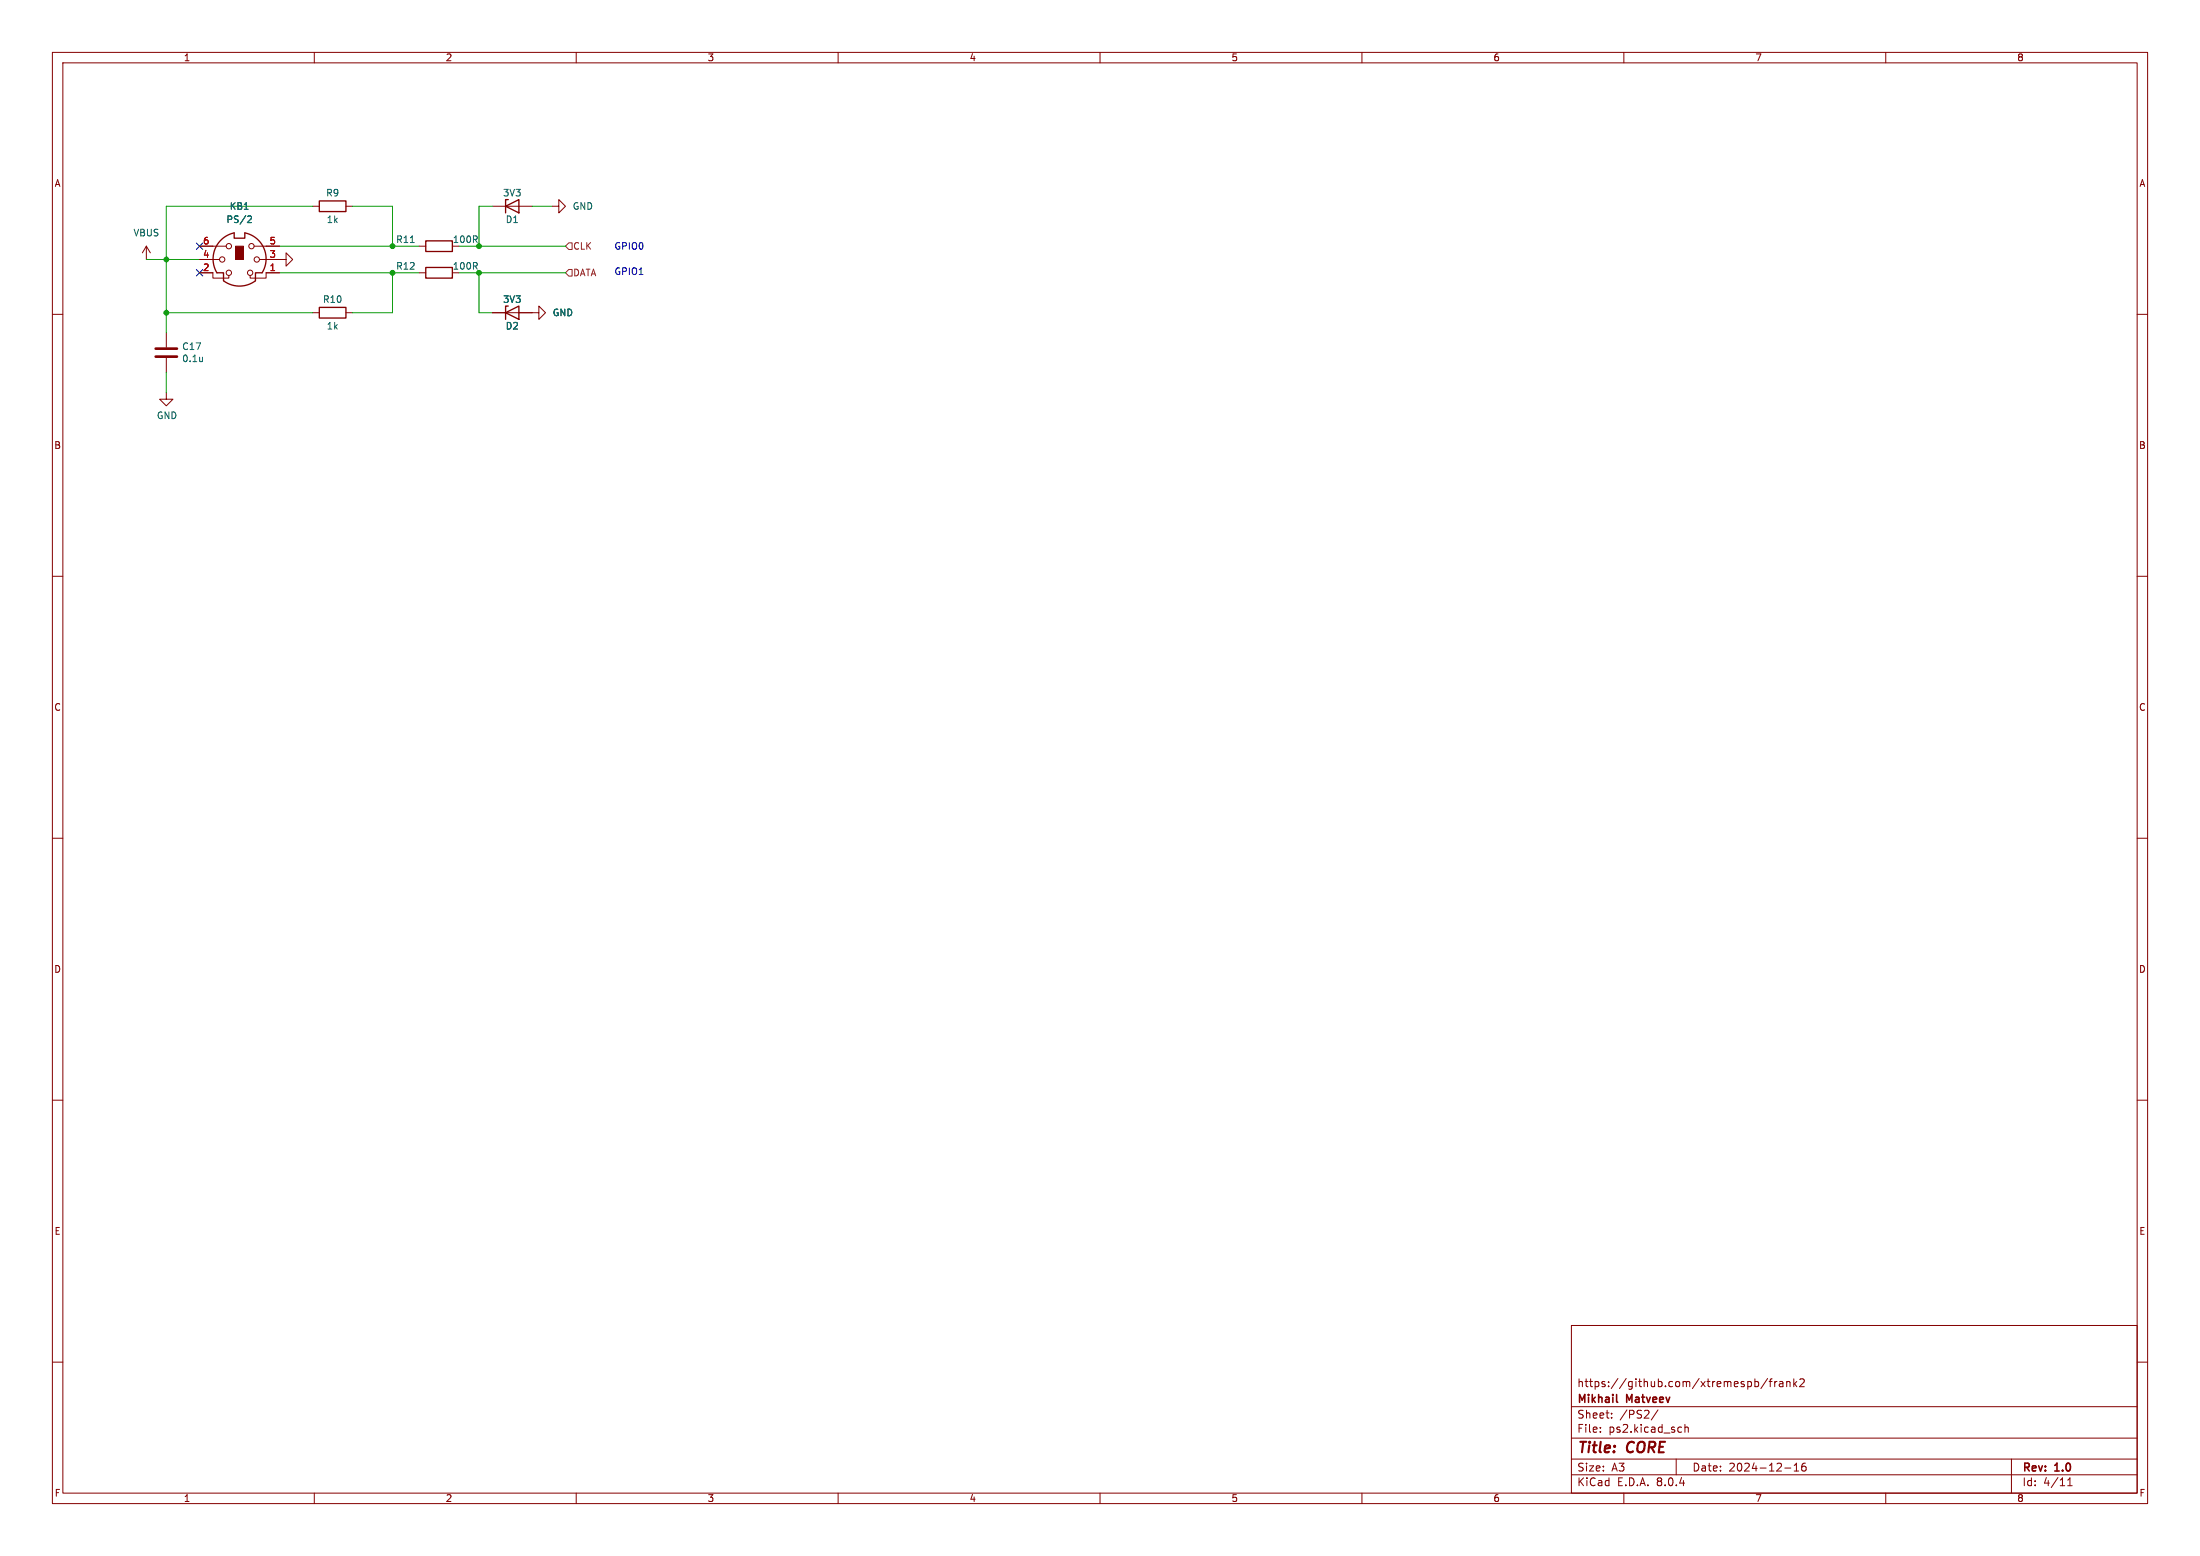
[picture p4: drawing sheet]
<svg xmlns="http://www.w3.org/2000/svg" width="420mm" height="297mm" viewBox="0 0 420 297" stroke-linecap="round" stroke-linejoin="round" font-family="sans-serif">
<g fill="none" stroke="#840000" stroke-width=".19">
<path d="M10 10h400v277h-400zM12 12h396v273h-396zM60 10v2M110 10v2M160 10v2M210 10v2M260 10v2M310 10v2M360 10v2M59.7 39.4h1.3M66 39.4h1.3M94 39.4h7.6"/>
<path d="M105.4 39.4h1.3v-1.3l1.2 1.3-1.2 1.2v-1.2M10 60h2M27.9 49.5h.1M27.9 47l-.7 1.3M27.9 47v2.5M27.9 47l.8 1.3M38.1 52.1h2.5v1h3.1v-.5M38.1 49.5h3.8M38.1 47h5.1M48.5 47h4.8M49.5 49.5h5.1v-1.2l1.3 1.2-1.3 1.3v-1.3M53.3 52.1h-2.5v1h-3v-.5"/>
<path d="M59.7 59.7h1.3M66 59.7h1.3M80 47h1.3M80 52.1h1.3M94 59.7h8.9v-1.3l1.2 1.3-1.2 1.3v-1.3M408 60h2M31.7 74.9v1.3h1.3l-1.3 1.3-1.2-1.3h1.2M31.7 63.5v2.8M31.7 68.3v2.8M10 110h2M408 110h2M10 160h2"/>
<path d="M408 160h2M10 210h2M408 210h2M10 260h2M300 253h108v32h-108zM408 260h2M300 278.5h108M300 274.5h108M300 268.5h108M305.5 273.2v.2M305.5 272.5v.1M307.7 270.5v.2"/>
<path d="M307.7 269.8v.1M316.5 269.1l-1.3 1.9M320 278.5v3M320.9 272.4l.1 .1M321 273.3l-.1 .1M321.7 271.9v1.5M321.7 272.5l.2-.1 .3 .1 .1 .9M335 263.8l.4-.1 .3 .3-.1 .6h-.6M335 263.2v1.5M337.4 263.1l-1.2 1.9M337.7 263.7h.6M338.3 263.2l-.4 .2v1.3"/>
<path d="M338.8 263.7v1M339.2 263.7l-.3 .1-.1 .2M339.7 263.8h.6l.1 .9M340.4 264l-.5 .1a.29 .29 0 0 0-.2 .3 .29 .29 0 0 0 .2 .3l.5-.1M341.1 263.8l.2-.1 .4 .1v.9M341.1 263.7v1M342.4 263.2v1.5M342.5 279.7l.4-.4v1.5M342.6 264.1l.4 .6M343 263.7l-.6 .6M343.6 263.3l.6-.1 .2 .1v.3l-.9 1.1h.9M344.7 279.3a.59 .59 0 0 0-.8 .6v.6l.2 .2 .4 .1 .2-.2 .1-.5-.1-.2h-.5l-.3 .2"/>
<path d="M384 278.5v6.5M60 285v2M110 285v2M160 285v2M210 285v2M260 285v2M300 281.5h108M310 285v2M340.7 280.2h1.2M342.5 280.8h.9M360 285v2M394.7 283.6h.9"/>
<path d="M394.7 282.5l.5-.4v1.5"/>
<circle cx="42.4" cy="49.5" r=".51"/>
<circle cx="43.7" cy="52.1" r=".51"/>
<circle cx="43.7" cy="47" r=".51"/>
<circle cx="47.8" cy="52.1" r=".51"/>
<circle cx="48" cy="47" r=".51"/>
<circle cx="49" cy="49.5" r=".51"/>
</g>
<path d="M308.6 267.5l.2 .2" fill="none" stroke="#840000" stroke-width=".3"/>
<path d="M61 38.4h5v2h-5zM96.5 39.4l2.6-1.3v2.5zM97 38.1h-.5v2.5M41.4 52.1a5.1 5.1 0 0 1 3.3-7.6v1h2v-1a5 5 0 0 1 3.3 7.6h-1.2v1.5a5.1 5.1 0 0 1-6.1 0v-1.5h-1.3M61 58.7h5v2h-5zM81.3 46h5.1v2h-5.1zM81.3 51.1h5.1v2h-5.1zM96.5 59.7l2.6-1.3v2.6zM97 58.4h-.5v2.6" fill="none" stroke="#840000" stroke-width=".25"/>
<path d="M45 47h1.5v2.5h-1.5z" fill="#840000" stroke="#840000" stroke-width=".19"/>
<path d="M47.5 41.2l.4 .1 .1 .3-.8 .9h.8M78.3 46.3h.8M38.7 68.2v.8M38.7 68.9l-.1 .1" fill="none" stroke="#006464" stroke-width=".19"/>
<path d="M29.7 68.1h4.1M29.7 66.5h4.1" fill="none" stroke="#840000" stroke-width=".51"/>
<path d="M107.9 47l.7-.6h.6v1.2h-.6zM108.6 51.4h.6v1.3h-.6l-.7-.6z" fill="none" stroke="#725600" stroke-width=".19"/>
<g fill="none" stroke="#009600" stroke-width=".19">
<path d="M59.7 39.4h-28v24.1M67.3 39.4h7.6v7.6M94 39.4h-2.6v7.6M101.6 39.4h3.8M27.9 49.5h10.2M31.7 59.7h28M53.3 47h26.7M53.3 52.1h26.7M74.9 52.1v7.6h-7.6M87.6 47h20.3M87.6 52.1h20.3M91.4 52.1v7.6h2.6"/>
<path d="M31.7 71.1v3.8"/>
</g>
<path d="M37.5 51.5l1.2 1.2M37.5 46.4l1.2 1.2M38.7 51.5l-1.2 1.2M38.7 46.4l-1.2 1.2" fill="none" stroke="#000084" stroke-width=".19"/>
<g fill="#009600" stroke="#009600" stroke-width=".19">
<circle cx="31.7" cy="49.5" r=".46"/>
<circle cx="31.7" cy="59.7" r=".46"/>
<circle cx="74.9" cy="47" r=".46"/>
<circle cx="74.9" cy="52.1" r=".46"/>
<circle cx="91.4" cy="52.1" r=".46"/>
<circle cx="91.4" cy="47" r=".46"/>
</g>
<g font-size="2.8" fill="#840000">
<text x="301" y="277.9">Title:</text>
<text x="310.6" y="277.9">CORE</text>
</g>
<g font-size="2.1" fill="#840000">
<text x="301" y="268.2">Mikhail</text>
<text x="301" y="265">https://github.com/xtremespb/frank2</text>
<text x="310.6" y="268.2">Matveev</text>
<text x="301" y="273.7">File:</text>
<text x="301" y="271">Sheet:</text>
<text x="307.1" y="273.7">ps2.kicad_sch</text>
<text x="309.2" y="271">/PS2/</text>
<text x="301" y="281.1">Size:</text>
<text x="307.6" y="281.1">A3</text>
<text x="323" y="281.1">Date:</text>
<text x="330" y="281.1">2024-12-16</text>
<text x="386" y="281.3">Rev:</text>
<text x="392.4" y="281.3">1.0</text>
<text x="301" y="283.9">KiCad</text>
<text x="308.7" y="283.9">E.D.A.</text>
<text x="316.3" y="283.9">8.0.4</text>
<text x="386" y="283.9">Id:</text>
<text x="390.1" y="283.9">4/11</text>
</g>
<g font-size="1.8" fill="#840000">
<text x="35" y="11.9">1</text>
<text x="85" y="11.9">2</text>
<text x="135" y="11.9">3</text>
<text x="185" y="11.9">4</text>
<text x="235" y="11.9">5</text>
<text x="285" y="11.9">6</text>
<text x="335" y="11.9">7</text>
<text x="385" y="11.9">8</text>
<text x="10.3" y="35.9">A</text>
<text x="408.3" y="35.9">A</text>
<text x="10.3" y="85.9">B</text>
<text x="408.2" y="85.9">B</text>
<text x="10.3" y="135.9">C</text>
<text x="408.2" y="135.9">C</text>
<text x="10.3" y="185.9">D</text>
<text x="408.2" y="185.9">D</text>
<text x="10.3" y="235.9">E</text>
<text x="408.3" y="235.9">E</text>
<text x="10.3" y="285.9">F</text>
<text x="35" y="286.9">1</text>
<text x="85" y="286.9">2</text>
<text x="135" y="286.9">3</text>
<text x="185" y="286.9">4</text>
<text x="235" y="286.9">5</text>
<text x="285" y="286.9">6</text>
<text x="335" y="286.9">7</text>
<text x="385" y="286.9">8</text>
<text x="408.3" y="285.9">F</text>
</g>
<g font-size="1.8" fill="#006464">
<text x="43.8" y="40.2">KB1</text>
<text x="62.2" y="37.7">R9</text>
<text x="95.9" y="37.7">3V3</text>
<text x="109.2" y="40.2">GND</text>
<text x="25.4" y="45.3">VBUS</text>
<text x="43.1" y="42.8">PS/2</text>
<text x="62.3" y="42.8">1k</text>
<text x="75.5" y="46.6">R11</text>
<text x="86.3" y="46.6">100R</text>
<text x="96.4" y="42.8">D1</text>
<text x="75.5" y="51.7">R12</text>
<text x="86.3" y="51.7">100R</text>
<text x="61.6" y="58">R10</text>
<text x="95.9" y="58">3V3</text>
<text x="62.3" y="63.1">1k</text>
<text x="96.4" y="63.1">D2</text>
<text x="105.4" y="60.6">GND</text>
<text x="34.7" y="67">C17</text>
<text x="34.7" y="69.3">0.1u</text>
<text x="29.8" y="80.2">GND</text>
</g>
<g font-size="1.8" fill="#a90000">
<text x="38.7" y="46.7">6</text>
<text x="51.4" y="46.7">5</text>
<text x="38.7" y="51.8">2</text>
<text x="38.7" y="49.3">4</text>
<text x="51.4" y="51.8">1</text>
<text x="51.4" y="49.3">3</text>
</g>
<g font-size="1.8" fill="#725600">
<text x="109.3" y="47.9">CLK</text>
<text x="109.3" y="52.9">DATA</text>
</g>
<g font-size="1.8" fill="#0000c2">
<text x="117.2" y="47.9">GPIO0</text>
<text x="117.2" y="52.7">GPIO1</text>
</g>
</svg>
